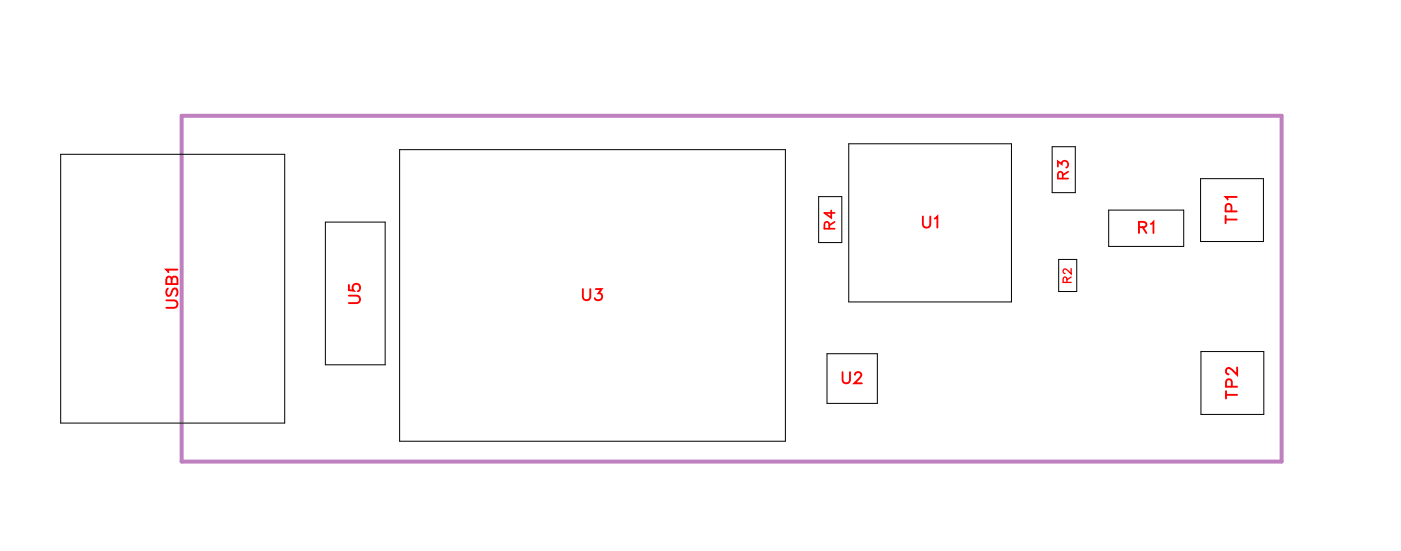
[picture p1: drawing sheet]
<svg xmlns="http://www.w3.org/2000/svg" width="89mm" height="35mm" viewBox="0 0 89 35" stroke-linecap="round" stroke-linejoin="round" font-family="sans-serif">
<path d="M11.6 7.4h70v22h-70z" fill="none" stroke="#bf80bf" stroke-width=".25"/>
<path d="M3.9 9.8h14.2v17.1h-14.2zM20.7 14.1h3.8v9.1h-3.8zM25.4 9.5h24.6v18.6h-24.6zM52.1 12.5h1.5v2.9h-1.5zM54 9.1h10.4v10.1h-10.4zM67 9.3h1.4v3h-1.4zM67.4 16.5h1.1v2h-1.1zM70.6 13.4h4.7v2.3h-4.7zM76.4 11.4h4v4h-4zM52.6 22.5h3.2v3.2h-3.2zM76.4 22.4h4v4h-4z" fill="none" stroke="#000" stroke-width=".06"/>
<g fill="none" stroke="#f00" stroke-width=".12">
<path d="M10.6 19.1h.5l.2 .2-.1 .2-.6 .1M10.7 18.4l-.1 .1 .1 .3h.2l.2-.4h.1l.1 .1-.1 .3M10.9 17.8v-.2h-.2l-.1 .5h.7v-.3l-.1-.2-.2 .1-.1 .4M11.3 17.2h-.7l.1 .1M22.2 18.8h.5l.2 .2-.1 .3h-.6M22.2 18.1v.4h.3a.25 .25 0 0 1 0-.4 .25 .25 0 0 1 .4 .1 .25 .25 0 0 1-.1 .3M37.1 18.4v.5l.2 .2 .2-.1 .1-.6M37.9 18.4h.4l-.2 .3a.24 .24 0 0 1 .2 .3 .25 .25 0 0 1-.5 0M58.7 13.8v.5l.2 .2 .3-.1v-.6M59.5 13.9l.2-.1v.7M72.5 14.5l.4-.1 .1-.1-.2-.2h-.3v.7M72.7 14.5l.3 .3"/>
<path d="M73.2 14.3l.2-.2v.7M78 14h.7M78 13.7v.5M78.4 13.5l-.1-.5h-.2l-.1 .5h.7M78.7 12.5h-.7l.1 .2M53.6 23.7v.5l.2 .2 .3-.1v-.6M54.4 23.8l.1-.1h.2l.1 .1-.1 .2-.3 .4h.4M78 25.1h.7M78 24.9v.5M78.4 24.6v-.4h-.3l-.1 .4h.7M78.7 23.4v.4l-.3-.3-.2-.1-.2 .1v.2l.2 .1"/>
</g>
<path d="M67.9 18v-.3l-.1-.1-.1 .4h.5M68.2 17.1v.3l-.4-.3-.1 .1 .1 .2M68.2 17.6l-.3 .2" fill="none" stroke="#f00" stroke-width=".08"/>
<path d="M52.8 14.6l-.1-.4-.2-.1v.5h.6M52.9 13.4v.5l-.4-.4h.6M53.1 14.1l-.3 .2M67.3 10.6v-.3l.3 .1a.22 .22 0 0 1 .3-.1 .22 .22 0 0 1-.1 .4M67.6 11.4v-.4h-.2l-.1 .4h.7M68 10.9l-.4 .2" fill="none" stroke="#f00" stroke-width=".11"/>
<g font-size="1.2" fill="#fff">
<text x="58.7" y="14.8">U1</text>
<text x="72.4" y="15.1">R1</text>
<text x="79" y="14.3" transform="rotate(-90 79 14.3)">TP1</text>
<text x="11.6" y="19.6" transform="rotate(-90 11.6 19.6)">USB1</text>
<text x="23.2" y="19.3" transform="rotate(-90 23.2 19.3)">U5</text>
<text x="37" y="19.4">U3</text>
<text x="53.6" y="24.7">U2</text>
<text x="79" y="25.4" transform="rotate(-90 79 25.4)">TP2</text>
</g>
<g font-size="1.1" fill="#fff">
<text x="68.2" y="11.4" transform="rotate(-90 68.2 11.4)">R3</text>
<text x="53.4" y="14.6" transform="rotate(-90 53.4 14.6)">R4</text>
</g>
<text font-size=".9" fill="#fff" x="68.4" y="18" transform="rotate(-90 68.4 18)">R2</text>
</svg>
